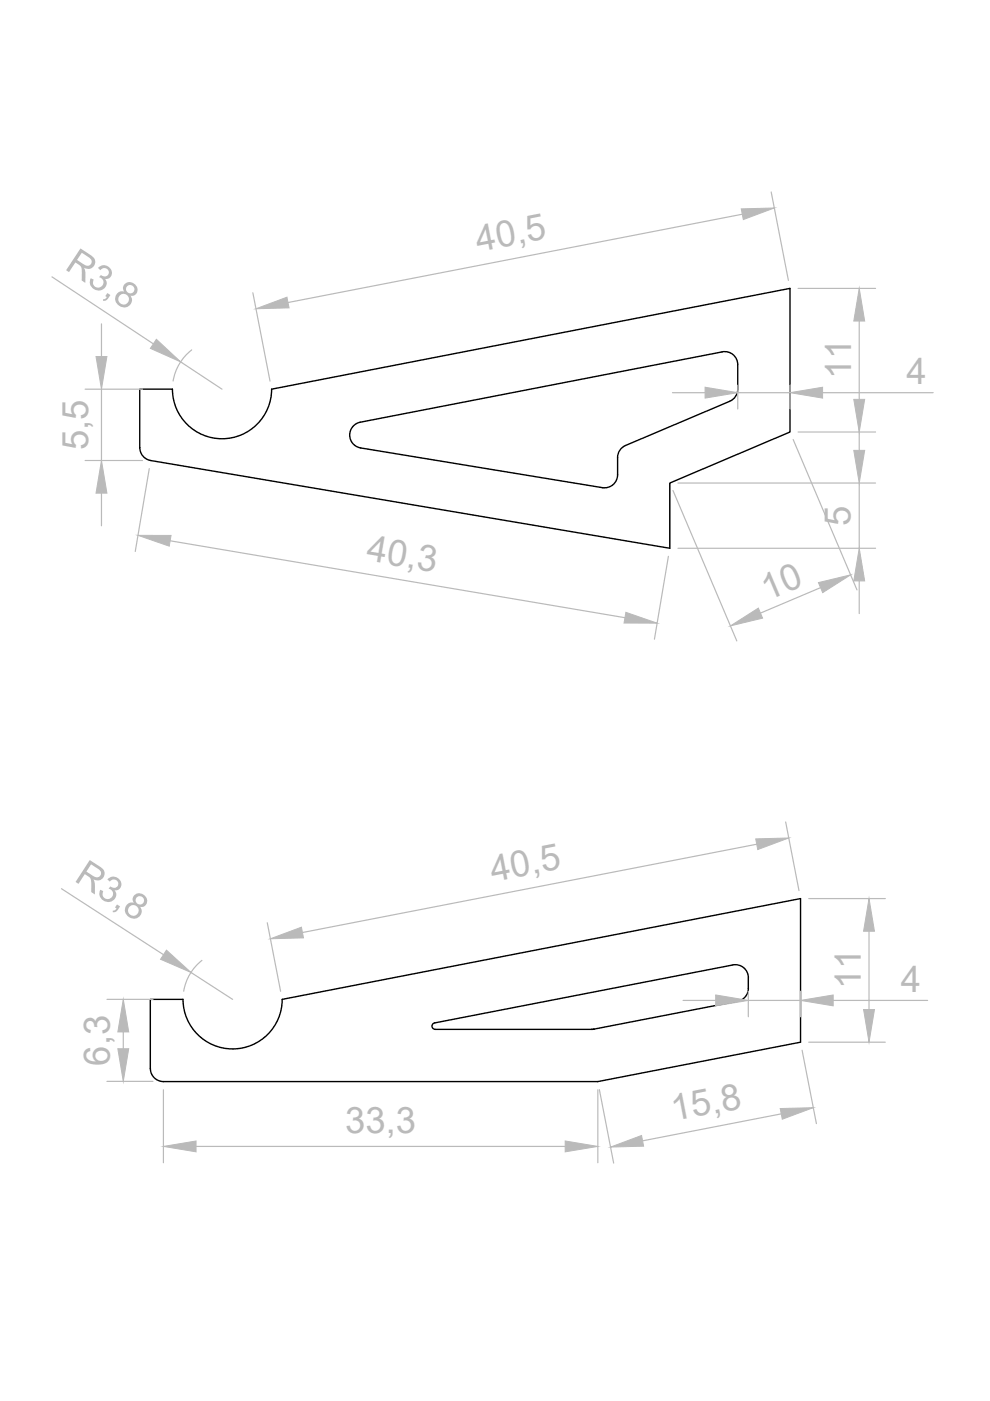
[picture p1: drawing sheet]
<svg xmlns="http://www.w3.org/2000/svg" width="210mm" height="297mm" viewBox="0 0 210 297" stroke-linecap="round" stroke-linejoin="round" font-family="sans-serif">
<!-- layer: 0 -->
<path d="M153.1 74.6a2.77 2.77 0 0 1 3.3 2.7v5.2a2.77 2.77 0 0 1-1.7 2.6l-22.1 9.4a2.77 2.77 0 0 0-1.7 2.5v3.7a2.77 2.77 0 0 1-3.2 2.7l-51.2-8.4a2.77 2.77 0 0 1-2.4-2.7 2.77 2.77 0 0 1 2.3-2.8l76.7-14.9M57.6 82.5l109.9-21.4v30.5l-25.5 10.8v13.8l-110.1-18.6a2.79 2.79 0 0 1-2.3-2.7M57.6 82.5a10.5 10.5 0 0 1-10.5 10.5 10.5 10.5 0 0 1-10.5-10.5h-7v12.4M92.2 216.9a.69 .69 0 0 0-.6 .7 .69 .69 0 0 0 .7 .6h33.3l30.8-5.9a2.79 2.79 0 0 0 2.3-2.7 5.5 5.5 0 0 0-.4-3.7 2.77 2.77 0 0 0-2.9-1.3l-63.2 12.3M31.9 226.5a2.77 2.77 0 0 0 2.7 2.8h92.2l42.9-8.3v-30.5l-109.9 21.4a10.5 10.5 0 0 1-10.5 10.5 10.5 10.5 0 0 1-10.5-10.5h-6.9v14.7" fill="none" stroke="#000" stroke-width=".3"/>
<!-- layer: Layer1 -->
<g fill="none" stroke="#bababa" stroke-width=".25">
<path d="M11 58.7l21.5 14.2M157.4 45.4l-96.3 18.7M163.5 40.7l3.7 18.8M21.5 68.7v6.9M38.3 76.7l8.8 5.8M40.6 74.2a10.5 10.5 0 0 0-3.9 6.6M53.6 62.1l3.7 18.7M169.2 61.1h16.4M182.2 68.1v16.6M18.1 97.6h12.1M18.1 82.5h12.1M21.5 82.5v15.1"/>
<path d="M31.7 99.3l-3 17.6M142.6 83.3h6.9M156.4 81.7v5M156.4 83.3h11.1M167.5 81.7v5M168.2 93.2l13.5 31.9M169.2 91.6h16.4M174.4 83.3h23.5M182.2 88.6v6.9M21.5 104.6v6.9M36.1 114.7l96.4 16.3M141.7 117.9l-2.9 17.6"/>
<path d="M142.7 104l13.5 31.9M143.7 102.4h41.9M143.7 116.2h41.9M182.2 102.4v13.8M174 124.6l-12.8 5.4M182.2 123.2v6.9M160.5 179l-96.4 18.7M166.6 174.3l2.8 14.5M13 188.4l21.7 14M56.7 195.6l2.8 14.6M171.5 190.5h16.2M184.3 197.4v16.6"/>
<path d="M22.7 211.9h9.7M26.1 218.8v3.6M40.5 206.2l8.8 5.7M42.8 203.6a10.5 10.5 0 0 0-3.9 6.6M144.8 212.1h6.9M158.7 210.2v5.4M158.7 212.1h11M169.7 210.2v5.4M176.7 212.1h20M22.7 229.3h9.7M34.6 231.1v15.4M126.8 231.1v15.4"/>
<path d="M127.1 231l3 15.6M165.6 236.2l-29.4 5.7M170.1 222.7l3 15.5M171.5 221h16.2M41.6 243.1h78.2"/>
</g>
<g fill="#bababa" stroke="#bababa" stroke-width=".21">
<path d="M157.2 44.3l7-.2-6.6 2.5z"/>
<path d="M54.3 65.5l6.5-2.5 .5 2.3z"/>
<path d="M182.2 61.1l1.1 7h-2.3z"/>
<path d="M181 84.7h2.3l-1.1 6.9z"/>
<path d="M173.5 123.5l6.8-1.6-5.9 3.8z"/>
<path d="M154.9 132.7l5.9-3.8 .9 2.2z"/>
<path d="M181 95.5h2.3l-1.1 6.9z"/>
<path d="M182.2 116.2l1.1 7h-2.3z"/>
<path d="M132.7 129.8l6.6 2.3h-7z"/>
<path d="M29.3 113.5h7l-.4 2.3z"/>
<path d="M21.5 97.6l1.2 7h-2.3z"/>
<path d="M20.4 75.6h2.3l-1.2 6.9z"/>
<path d="M33.2 71.9l5.1 4.8-6.4-2.8z"/>
<path d="M149.5 82.1l6.9 1.2-6.9 1.1z"/>
<path d="M167.5 83.3l6.9-1.2v2.3z"/>
<path d="M184.3 190.5l1.1 6.9h-2.3z"/>
<path d="M183.1 214h2.3l-1.1 7z"/>
<path d="M165.4 235l7-.1-6.5 2.4z"/>
<path d="M129.5 243.2l6.5-2.5 .5 2.3z"/>
<path d="M119.8 241.9l7 1.2-7 1.1z"/>
<path d="M34.6 243.1l7-1.2v2.3z"/>
<path d="M25 222.4h2.3l-1.2 6.9z"/>
<path d="M26.1 211.9l1.2 6.9h-2.3z"/>
<path d="M160.2 177.9l7-.2-6.5 2.4z"/>
<path d="M57.3 199l6.6-2.4 .4 2.2z"/>
<path d="M35.3 201.5l5.2 4.7-6.5-2.8z"/>
<path d="M151.7 211l7 1.1-7 1.2z"/>
<path d="M169.7 212.1l7-1.1v2.3z"/>
</g>
<g font-size="7.7" fill="#bababa">
<text x="101.4" y="53.4" transform="rotate(-11 101.4 53.4)">40,5</text>
<text x="13.5" y="57" transform="rotate(33 13.5 57)">R3,8</text>
<text x="180.5" y="80.4" transform="rotate(-90 180.5 80.4)">11</text>
<text x="192.2" y="81.5">4</text>
<text x="18.7" y="95.5" transform="rotate(-90 18.7 95.5)">5,5</text>
<text x="180.4" y="111.5" transform="rotate(-90 180.4 111.5)">5</text>
<text x="77.5" y="118.8" transform="rotate(10 77.5 118.8)">40,3</text>
<text x="162.7" y="127.4" transform="rotate(-23 162.7 127.4)">10</text>
<text x="15.5" y="186.7" transform="rotate(33 15.5 186.7)">R3,8</text>
<text x="104.5" y="187" transform="rotate(-11 104.5 187)">40,5</text>
<text x="182.5" y="209.7" transform="rotate(-90 182.5 209.7)">11</text>
<text x="191" y="210.4">4</text>
<text x="23.3" y="225.9" transform="rotate(-90 23.3 225.9)">6,3</text>
<text x="142.8" y="237.7" transform="rotate(-11 142.8 237.7)">15,8</text>
<text x="73.2" y="240.2">33,3</text>
</g>
</svg>
